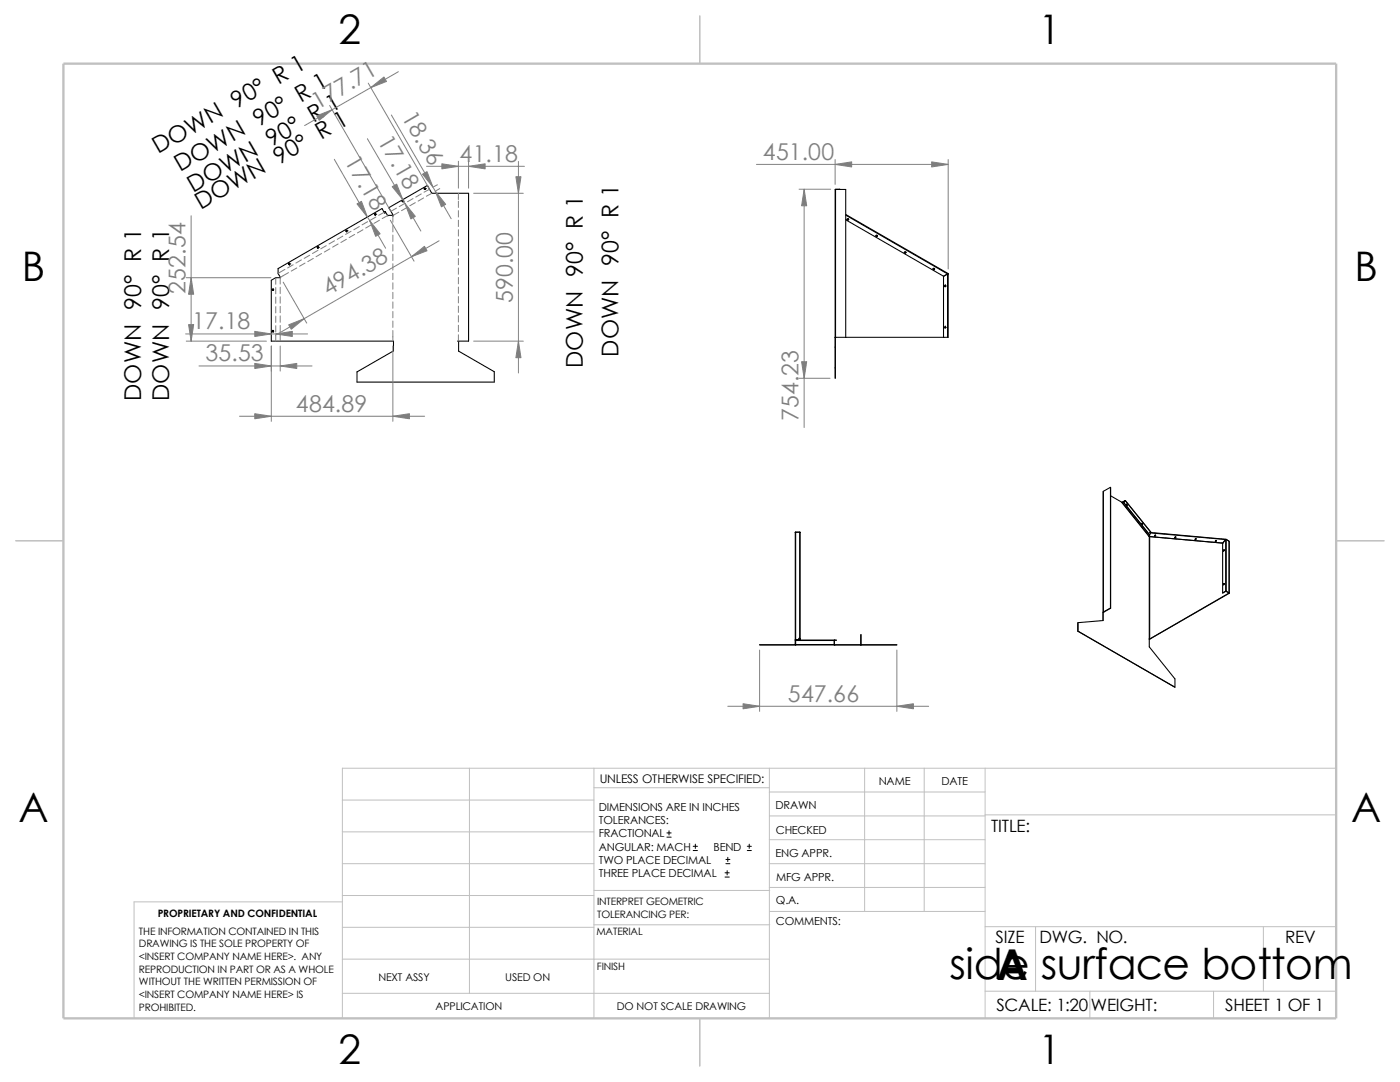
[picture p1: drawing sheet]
<svg xmlns="http://www.w3.org/2000/svg" width="279mm" height="216mm" viewBox="0 0 279 216" stroke-linecap="round" stroke-linejoin="round" font-family="sans-serif">
<g fill="none" stroke="#c0c0c0" stroke-width=".2">
<path d="M68.3 159.6h50.2M93.7 153.3v44.9M118.5 153.3v49.9M118.5 157.2h35M153.5 153.3v49.9M153.5 158h43.1M172.6 153.3v28.6M184.4 153.3v28.6M196.6 153.3v49.9M266.7 153.3h-198.4v49.9M68.3 166h50.2M68.3 172.3h50.2"/>
<path d="M68.3 178.7h50.2M68.3 180h-41.5v23.2M118.5 177.7h35.1M153.5 177.1h43.1M153.5 162.8h43.1M153.5 167.6h43.1M153.5 172.3h43.1M196.6 162.6h70.1M68.3 191.4h85.2M68.3 198.2h85.2M68.3 185h50.2M118.5 184.5h35.1"/>
<path d="M153.6 181.9h43M196.6 197.8h70.1M196.6 184.9h70.1M206.7 184.9v12.9M217.5 197.8v5.4M242.2 197.8v5.4M252.1 184.9v12.9"/>
</g>
<path d="M139.7 3.2v9.5M3.1 107.9h9.6M266.7 107.9h9.5M139.7 203.2v9.5" fill="none" stroke="#c0c0c0" stroke-width=".21"/>
<path d="M12.7 12.7h254v190.5h-254z" fill="none" stroke="#c0c0c0" stroke-width=".47"/>
<g fill="none" stroke="#000" stroke-width=".21">
<path d="M166.8 37.8l-.1 29.5h22.4M166.8 37.8h.8M166.8 37.8h2v29.5M166.8 37.8l-.1 37.7M78.5 43.1h-1.1l-.5-.9h-.1l.1 .3h-.1l-.6-.9-20.7 12v.9l.5 .9h-.9l-1 .5v12.2h24.4v1.9l-7.3 4.2v2h27.4v-2l-7.1-4.1v-2M78.5 43.1l-.9-1.7 7.7-4.4 .9 1.6h7.3v29.5h-2.1M168.8 42.9l20.3 11.8M168.8 42.8l20.4 11.8M168.8 43.9l19.5 11.2 .8-.4M189.1 54.7h.1v12.6h-.1M189.1 54.7h.1M189.1 54.7v12.6"/>
<path d="M189.1 54.7l-.8 .5v12.1M189.2 54.6l-.1 .1M166.7 67.3v8.2M221.7 98.9l2.2 1.4M221.7 97.3v24.1l-1.5 .8M224.5 99.9l-.6 .4M224.5 99.9l-.6 .3 5.5 6.8M224.5 99.9l-.2 .4M224.5 99.9h.1M224.6 99.9l5.1 6.4M224.6 99.9l-.3 .4 5.1 6.5M158.7 106.3h1"/>
<path d="M158.7 106.3l.1 22.4M158.8 106.2v21.4M158.8 106.2h.8M158.8 106.2l-.1 .1M159.6 106.2l.1 21.2M159.6 106.2v21.5M223.9 100.3l5.4 6.8M224.8 100.6l.1 .3M227.8 104.4l.2 .1v.2zM227.9 104.4l.1 .3M229.3 107.1l14.7 1.3M229.4 107.1v20.4"/>
<path d="M229.4 107.1h.1M229.4 107.1v22l5.1 6.4v1.6l-19.4-11.2v-1.6M229.5 106.2h.1M229.6 106.2l-.2 .1h.2M229.6 106.2l.1 .1M229.6 106.3l-.3 .8M229.6 106.3l15 1.4M229.7 106.3l14.9 1.3M229.7 106.3h-.1M230.4 106.8h.2l-.1 .2zM230.6 106.8l-.1 .2M234.5 107.2l.2-.1-.2 .3z"/>
<path d="M234.7 107.1l-.2 .3M238.5 107.6l.2-.1-.1 .2zM238.7 107.5l-.2 .2M242.6 107.9l.1-.1v.2l-.1 .1zM242.7 107.9l-.1 .2M244 108.4h.1M244.1 116.5h.2l-.1 .2zM244.1 109.8l.2-.1-.1 .3zM244.3 116.5l-.1 .2M244.3 109.7l-.1 .3M244.6 107.7l.7 .3v10.3M244.6 107.7l-.6 .7"/>
<path d="M244.6 118l.6 .3-15.8 9.2M244.6 107.7h.1v10.3M244.6 107.7v10.3M244.6 118h.1M244.6 118l-.5 .3M244.6 107.7l-.6 .7v9.9l.6-.3M244.7 118l.6 .3M245.3 118.3l-15.9 9.2M245.3 108v10.4M151.6 128.7h27.4M158.7 127.7v.9M158.8 128.6h7.7"/>
<path d="M158.8 127.8v.8M158.8 127.8h7.7M158.8 127.6h.9M158.8 128.6v.1M158.8 127.6l-.1 .1M159.6 127.4l-.1 .1h.2M166.5 127.8h.4M166.5 127.7v1M166.9 127.7l-8.1 .1M171.8 126.6v2M171.8 126.6l-.1 2.1M220.2 122.1l1.4-.8v-24.1l-1.4 .8v24.2"/>
<path d="M220.3 122.2h-.2v1.6l-5 .4v1.7M229.4 127.5h.1"/>
<circle cx="84.8" cy="37.7" r=".14"/>
<circle cx="54.5" cy="57.8" r=".14"/>
<circle cx="57.7" cy="52.7" r=".15"/>
<circle cx="63.4" cy="49.4" r=".14"/>
<circle cx="69.2" cy="46.1" r=".14"/>
<circle cx="74.9" cy="42.8" r=".14"/>
<circle cx="80.4" cy="40.1" r=".14"/>
<circle cx="169.2" cy="43.8" r=".14"/>
<circle cx="174.9" cy="47.1" r=".14"/>
<circle cx="180.7" cy="50.4" r=".14"/>
<circle cx="186.4" cy="53.7" r=".14"/>
<circle cx="188.6" cy="57.1" r=".14"/>
<circle cx="54.5" cy="66.1" r=".14"/>
<circle cx="188.6" cy="65.3" r=".14"/>
<circle cx="224.9" cy="100.8" r=".13"/>
</g>
<g fill="none" stroke="#000" stroke-width=".2">
<path d="M84.7 37.6h.2M84.8 37.5v.3M85 37.6h.1M54.4 57.8h.2M54.5 57.6h.1M54.5 57.7v.3M57.6 52.7h.3M57.7 52.9h.1M57.7 52.5v.3M58 52.7h.1M63.3 49.4h.3M63.5 49.6h.1"/>
<path d="M63.5 49.2v.3M63.7 49.4h.1M69 46.1h.3M69.2 46.3h.1M69.2 45.9v.3M69.4 46.1h.1M74.8 42.8h.2M74.9 43h.1M74.9 42.6v.3M75.1 42.8h.1M80.2 40.2h.1M80.3 40.2h.3"/>
<path d="M80.4 40v.3M169 43.8h.1M169.1 43.8h.2M169.2 44h.1M169.2 43.6v.3M174.7 47.1h.1M174.8 47.1h.2M174.9 47.3h.1M174.9 46.9v.3M180.4 50.4h.1M180.5 50.4h.3M180.6 50.6h.1"/>
<path d="M180.6 50.2v.3M186.1 53.7h.1M186.2 53.7h.3M186.4 53.9h.1M186.4 53.6v.2M188.5 57.1h.3M188.6 56.8h.1M188.6 56.9v.3M54.4 66.1h.2M54.5 66.3h.1M54.5 66v.2M188.5 65.3h.3"/>
<path d="M188.6 65.1h.1M188.6 65.2v.2M133.1 167h.8M133.1 166.2h.8M133.5 165.8v.8M138.3 169.7h.9M138.3 168.9h.9M138.8 168.4v.9M144.7 175h.8M144.7 174.2h.8M144.9 172.3h.8M144.9 171.5h.8"/>
<path d="M145.1 173.7v.9M145.2 171.1v.8M149.1 169.7h.8M149.1 168.9h.8M149.5 168.4v.9"/>
</g>
<g fill="none" stroke="#808080" stroke-width=".2">
<path d="M73.5 16.6l12.2 21.1M79.5 14.3l-18.7 10.8M65.8 21l12.2 21.1M66.7 31.8l10.3 17.7M73.3 27.7l10.7 18.4M78.1 22.9l11.9 20.7M82.4 39.6l-1.1 .7M84.1 38.7l-1.1 .6M84.5 39.5l-1.1 .6M85.1 33.2h19.5M85.7 37.8l-1.1 .6M86.2 38.6l-1.1 .6"/>
<path d="M87.3 36.9l-.7 .4M87.8 37.6l-.8 .5M91.5 32.2v5.3M91.5 38.6v1.2M93.5 32.2v5.3M94.5 38.6h9.9M103.5 32.2v42.2M151 32.8h38.2M159.5 37.8h6.3M160.5 37.8v47.5M166.7 31.8v5M189.2 31.8v21.9"/>
<path d="M37.2 55.4h16.9M38.1 43.1v25M55 55.5v1.2M55 57.4v1.2M55 59.3v1.2M55.9 55.4v1.3M55.9 57.3v1.3M55.9 59.2v1.3M56.5 56.3l4.7 8.2M56.9 53.8l-1.4 .8M57.6 54.4l-1.6 .9M58.5 52.8l-1.1 .7"/>
<path d="M59.2 53.5l-1.1 .6M60.2 51.9l-1.1 .6M60.9 52.5l-1.1 .6M61.8 50.9l-1.1 .7M62.5 51.6l-1.1 .6M63.5 50l-1.1 .6M64.2 50.6l-1.1 .6M65.1 49l-1.1 .7M65.8 49.7l-1.1 .6M66.8 48l-1.1 .7M67.5 48.7l-1.1 .6M68.4 47.1l-1.1 .7"/>
<path d="M69.1 47.8l-1.1 .6M70.1 46.1l-1.1 .7M70.8 46.8l-1.1 .6M71.7 45.2l-1.1 .6M72.4 45.8l-1.1 .7M73.4 44.2l-1.1 .7M74.1 44.9l-1.1 .6M75 43.3l-1.1 .6M75.7 43.9l-1.1 .7M76.7 42.4l-1.1 .6M77.4 43l-1.1 .6M77.9 43.9l4.7 8.2"/>
<path d="M78.4 43.1v1.3M78.4 45v1.3M78.4 46.9v1.3M78.4 48.8v1.3M78.4 50.7v1.3M78.4 52.6v1.3M78.4 54.5v1.3M78.4 56.4v1.3M78.4 58.3v1.3M79.1 41.5l-1.1 .7M79.6 42.3l-1.2 .7M80.8 40.6l-1.1 .6"/>
<path d="M81.2 41.4l-1.1 .6M82.9 40.4l-1.1 .7M87.6 48l-32.4 18.8M91.5 40.1v1.3M91.5 42v1.3M91.5 43.9v1.3M91.5 45.8v1.3M91.5 47.8v1.2M91.5 49.7v1.2M91.5 51.6v1.2M91.5 53.5v1.2M91.5 55.4v1.2"/>
<path d="M91.5 57.3v1.2M91.5 59.2v1.3M37 66.6h24.4M37.2 68.1h16M39.7 73h22.6M54.1 69v15.1M55 61.2v1.2M55 63.1v1.2M55 65v1.3M55 66.8v1.3M55.9 61.1v1.3M55.9 63v1.3"/>
<path d="M55.9 64.9v1.3M55.9 66.8v1.3M55.9 69v5M78.4 60.2v1.3M78.4 62.1v1.3M78.4 64.1v1.2M78.4 66v2.1M78.4 69v15.1M91.5 61.1v1.3M91.5 63v1.3M91.5 64.9v1.3M91.5 66.8v1.3"/>
<path d="M94.5 68.1h9.9M159.5 75.5h6.2M47.8 83.1h37M151.6 129.7v12.2M179 129.7v12.2M145.2 140.9h40.1"/>
</g>
<g fill="#808080" stroke="#808080" stroke-width=".2">
<path d="M185.9 32.3l3.3 .5-3.3 .5z"/>
<path d="M166.7 32.8l3.3-.5v1z"/>
<path d="M160.5 37.8l.5 3.3h-1z"/>
<path d="M160 72.2h1l-.5 3.3z"/>
<path d="M50.8 82.5l3.3 .6-3.3 .5z"/>
<path d="M78.4 83.1l3.3-.6v1.1z"/>
<path d="M57.6 64.8l3.1-1.2-2.6 2.1z"/>
<path d="M82.1 51.2l2.6-2.1 .5 .9z"/>
<path d="M103 35.3h1l-.5 3.3z"/>
<path d="M103.5 68.1l.5 3.3h-1z"/>
<path d="M93.5 33.2l3.3-.5v1z"/>
<path d="M88.2 32.7l3.3 .5-3.3 .5z"/>
<path d="M73.8 44l2.1 2.7-.9 .5z"/>
<path d="M71.2 40.7l.9-.5 1.2 3.1z"/>
<path d="M78.3 37.3l.9-.6 1.2 3.1z"/>
<path d="M80.8 40.6l2.1 2.6-.9 .5z"/>
<path d="M86.9 38.1l2 2.7-.8 .5z"/>
<path d="M84.3 34.8l.9-.6 1.2 3.1z"/>
<path d="M74 17.5l2.6-2.1 .5 .9z"/>
<path d="M63.2 23.1l3.1-1.2-2.6 2.1z"/>
<path d="M55 66.6l3.3-.5v1z"/>
<path d="M50.8 66.1l3.3 .5-3.3 .5z"/>
<path d="M55.9 73l3.3-.5v1z"/>
<path d="M50.8 72.5l3.3 .5-3.3 .5z"/>
<path d="M38.1 55.4l.6 3.3h-1.1z"/>
<path d="M37.6 64.8h1.1l-.6 3.3z"/>
<path d="M179 140.9l3.3-.5v1z"/>
<path d="M148.3 140.4l3.3 .5-3.3 .5z"/>
</g>
<g font-size="8.5">
<text x="189.5" y="195.3">side surface bottom</text>
<text x="198.8" y="195.5">A</text>
</g>
<g font-size="8.1">
<text x="67.6" y="8.8">2</text>
<text x="207.3" y="8.8">1</text>
<text x="4.4" y="56.1">B</text>
<text x="270.3" y="56.1">B</text>
<text x="3.7" y="164.1">A</text>
<text x="269.6" y="164.1">A</text>
<text x="67.6" y="212.3">2</text>
<text x="207.3" y="212.3">1</text>
</g>
<g font-size="4.6" fill="#808080">
<text x="63.4" y="21.9" transform="rotate(-30 63.4 21.9)">177.71</text>
<text x="80.1" y="23.3" transform="rotate(60 80.1 23.3)">18.36</text>
<text x="75.3" y="28.1" transform="rotate(60 75.3 28.1)">17.18</text>
<text x="68.7" y="32.2" transform="rotate(60 68.7 32.2)">17.18</text>
<text x="91.7" y="32.3">41.18</text>
<text x="152.2" y="31.9">451.00</text>
<text x="37" y="58.6" transform="rotate(-90 37 58.6)">252.54</text>
<text x="65.5" y="59.1" transform="rotate(-30 65.5 59.1)">494.38</text>
<text x="38.3" y="65.7">17.18</text>
<text x="102.4" y="60.5" transform="rotate(-90 102.4 60.5)">590.00</text>
<text x="41" y="72.1">35.53</text>
<text x="59.1" y="82.1">484.89</text>
<text x="159.4" y="84" transform="rotate(-90 159.4 84)">754.23</text>
<text x="157.2" y="140">547.66</text>
</g>
<g font-size="4.6">
<text x="31.5" y="30.8" transform="rotate(-30 31.5 30.8)">DOWN 90° R 1</text>
<text x="36" y="34.4" transform="rotate(-30 36 34.4)">DOWN 90° R 1</text>
<text x="38.5" y="38.5" transform="rotate(-30 38.5 38.5)">DOWN 90° R 1</text>
<text x="40" y="41.9" transform="rotate(-30 40 41.9)">DOWN 90° R 1</text>
<text x="123.4" y="71.2" transform="rotate(-90 123.4 71.2)">DOWN 90° R 1</text>
<text x="116.3" y="73.4" transform="rotate(-90 116.3 73.4)">DOWN 90° R 1</text>
<text x="28.2" y="80" transform="rotate(-90 28.2 80)">DOWN 90° R 1</text>
<text x="33.8" y="80.1" transform="rotate(-90 33.8 80.1)">DOWN 90° R 1</text>
</g>
<g font-size="3.4">
<text x="197.8" y="166">TITLE:</text>
<text x="198.7" y="188.1">SIZE</text>
<text x="207.5" y="188.1">DWG. NO.</text>
<text x="256.5" y="188.2">REV</text>
<text x="198.8" y="201.7">SCALE: 1:20</text>
<text x="217.7" y="201.8">WEIGHT:</text>
<text x="244.5" y="201.7">SHEET 1 OF 1</text>
</g>
<text font-size="2.4" x="119.7" y="156.2">UNLESS OTHERWISE SPECIFIED:</text>
<g font-size="2.2">
<text x="119.5" y="161.8">DIMENSIONS ARE IN INCHES</text>
<text x="154.8" y="161.5">DRAWN</text>
<text x="175.4" y="156.7">NAME</text>
<text x="187.9" y="156.7">DATE</text>
<text x="119.5" y="164.4">TOLERANCES:</text>
<text x="119.5" y="167.1">FRACTIONAL</text>
<text x="154.8" y="166.3">CHECKED</text>
<text x="119.5" y="172.4">TWO PLACE DECIMAL</text>
<text x="119.5" y="169.8">ANGULAR: MACH</text>
<text x="142.4" y="169.8">BEND</text>
<text x="154.8" y="171">ENG APPR.</text>
<text x="119.5" y="175">THREE PLACE DECIMAL</text>
<text x="154.9" y="175.7">MFG APPR.</text>
<text x="154.9" y="184.7">COMMENTS:</text>
<text x="154.9" y="180.5">Q.A.</text>
</g>
<g font-size="2.1">
<text x="75.5" y="195.7">NEXT ASSY</text>
<text x="100.8" y="195.7">USED ON</text>
<text x="86.9" y="201.5">APPLICATION</text>
<text x="123.1" y="201.6">DO NOT SCALE DRAWING</text>
</g>
<g font-size="2">
<text x="31.5" y="183">PROPRIETARY AND CONFIDENTIAL</text>
<text x="119.2" y="180.6">INTERPRET GEOMETRIC</text>
<text x="119.2" y="183.1">TOLERANCING PER:</text>
<text x="27.7" y="186.5">THE INFORMATION CONTAINED IN THIS</text>
<text x="27.7" y="189.1">DRAWING IS THE SOLE PROPERTY OF</text>
<text x="27.7" y="191.6">&lt;INSERT COMPANY NAME HERE&gt;. ANY</text>
<text x="119" y="186.6">MATERIAL</text>
<text x="27.7" y="194.1">REPRODUCTION IN PART OR AS A WHOLE</text>
<text x="27.7" y="196.6">WITHOUT THE WRITTEN PERMISSION OF</text>
<text x="119.1" y="193.5">FINISH</text>
<text x="27.7" y="199.1">&lt;INSERT COMPANY NAME HERE&gt; IS</text>
<text x="27.7" y="201.7">PROHIBITED.</text>
</g>
</svg>
